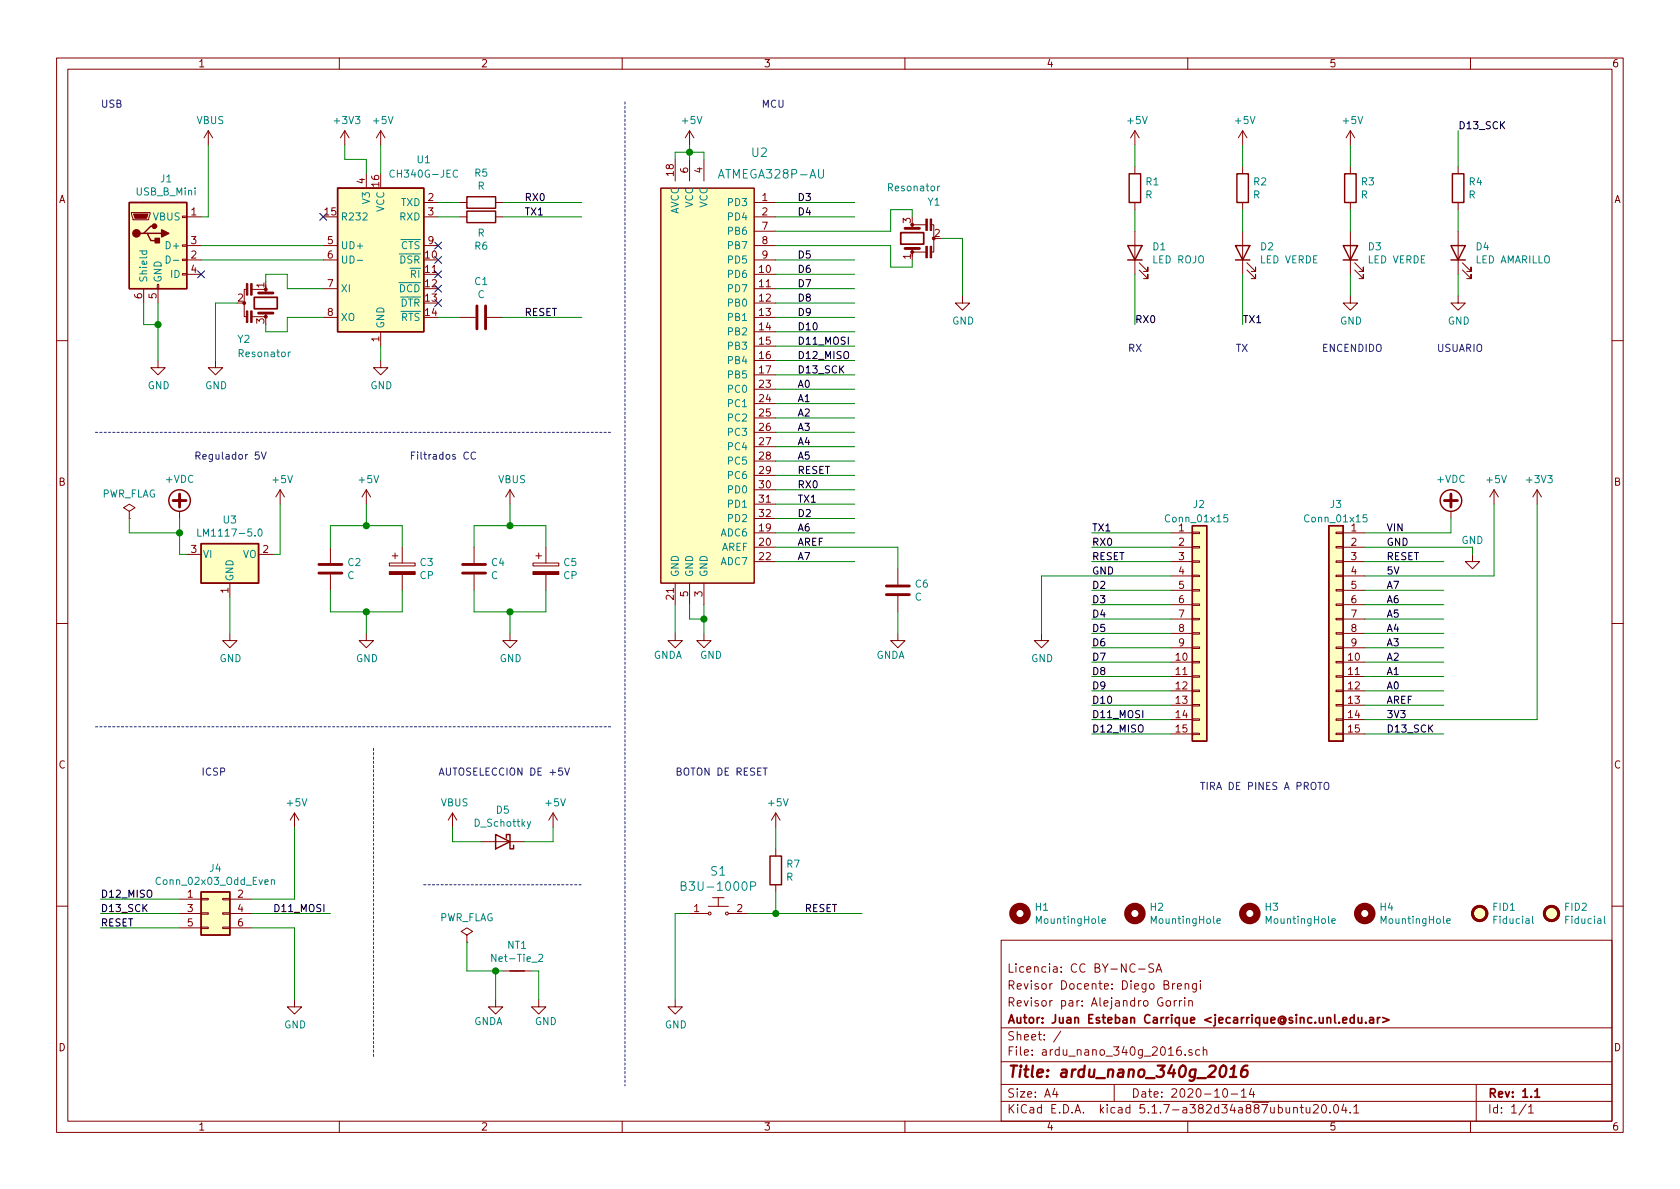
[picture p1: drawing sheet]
EESchema Schematic File Version 4
EELAYER 30 0
EELAYER END
$Descr A4 11693 8268
encoding utf-8
Sheet 1 1
Title "ardu_nano_340g_2016"
Date "2020-10-14"
Rev "1.1"
Comp "Autor: Juan Esteban Carrique <jecarrique@sinc.unl.edu.ar>"
Comment1 "Revisor par: Alejandro Gorrin"
Comment2 "Revisor Docente: Diego Brengi"
Comment3 "Licencia: CC BY-NC-SA"
Comment4 ""
$EndDescr
$Comp
L Connector:USB_B_Mini J1
U 1 1
P 1100 1700
F 0 "J1" H 1157 2167 50  0000 C CNN
F 1 "USB_B_Mini" H 1157 2076 50  0000 C CNN
F 2 "" H 1250 1650 50  0001 C CNN
F 3 "~" H 1250 1650 50  0001 C CNN
	1    1100 1700
	1    0    0    -1  
$EndComp
$Comp
L Regulator_Linear:LM1117-5.0 U3
U 1 1
P 1600 3850
F 0 "U3" H 1600 4092 50  0000 C CNN
F 1 "LM1117-5.0" H 1600 4001 50  0000 C CNN
F 2 "Package_TO_SOT_SMD:SOT-223-3_TabPin2" H 1600 3850 50  0001 C CNN
F 3 "http://www.ti.com/lit/ds/symlink/lm1117.pdf" H 1600 3850 50  0001 C CNN
	1    1600 3850
	1    0    0    -1  
$EndComp
$Comp
L power:VBUS #PWR01
U 1 1
P 1450 1000
F 0 "#PWR01" H 1450 850 50  0001 C CNN
F 1 "VBUS" H 1465 1173 50  0000 C CNN
F 2 "" H 1450 1000 50  0001 C CNN
F 3 "" H 1450 1000 50  0001 C CNN
	1    1450 1000
	1    0    0    -1  
$EndComp
$Comp
L power:GND #PWR011
U 1 1
P 1100 2500
F 0 "#PWR011" H 1100 2250 50  0001 C CNN
F 1 "GND" H 1105 2327 50  0000 C CNN
F 2 "" H 1100 2500 50  0001 C CNN
F 3 "" H 1100 2500 50  0001 C CNN
	1    1100 2500
	1    0    0    -1  
$EndComp
Wire Wire Line
	1100 2100 1100 2250
Wire Wire Line
	1000 2100 1000 2250
Wire Wire Line
	1000 2250 1100 2250
NoConn ~ 1400 1900
$Comp
L power:GND #PWR022
U 1 1
P 1600 4400
F 0 "#PWR022" H 1600 4150 50  0001 C CNN
F 1 "GND" H 1605 4227 50  0000 C CNN
F 2 "" H 1600 4400 50  0001 C CNN
F 3 "" H 1600 4400 50  0001 C CNN
	1    1600 4400
	1    0    0    -1  
$EndComp
$Comp
L power:+VDC #PWR019
U 1 1
P 1250 3600
F 0 "#PWR019" H 1250 3500 50  0001 C CNN
F 1 "+VDC" H 1250 3875 50  0000 C CNN
F 2 "" H 1250 3600 50  0001 C CNN
F 3 "" H 1250 3600 50  0001 C CNN
	1    1250 3600
	1    0    0    -1  
$EndComp
$Comp
L Device:D_Schottky D5
U 1 1
P 3500 5850
F 0 "D5" H 3500 5633 50  0000 C CNN
F 1 "D_Schottky" H 3500 5724 50  0000 C CNN
F 2 "Diode_SMD:D_SOD-323_HandSoldering" H 3500 5850 50  0001 C CNN
F 3 "~" H 3500 5850 50  0001 C CNN
	1    3500 5850
	-1   0    0    1   
$EndComp
$Comp
L power:+5V #PWR014
U 1 1
P 1950 3500
F 0 "#PWR014" H 1950 3350 50  0001 C CNN
F 1 "+5V" H 1965 3673 50  0000 C CNN
F 2 "" H 1950 3500 50  0001 C CNN
F 3 "" H 1950 3500 50  0001 C CNN
	1    1950 3500
	1    0    0    -1  
$EndComp
Wire Wire Line
	1900 3850 1950 3850
Wire Wire Line
	1250 3850 1300 3850
Wire Wire Line
	1450 1500 1400 1500
$Comp
L power:VBUS #PWR030
U 1 1
P 3150 5750
F 0 "#PWR030" H 3150 5600 50  0001 C CNN
F 1 "VBUS" H 3165 5923 50  0000 C CNN
F 2 "" H 3150 5750 50  0001 C CNN
F 3 "" H 3150 5750 50  0001 C CNN
	1    3150 5750
	1    0    0    -1  
$EndComp
Wire Wire Line
	3350 5850 3150 5850
Wire Wire Line
	3150 5850 3150 5750
Wire Wire Line
	3650 5850 3850 5850
Wire Wire Line
	3850 5850 3850 5750
Text Notes 3050 5400 0    50   ~ 0
AUTOSELECCION DE +5V
$Comp
L Device:C C4
U 1 1
P 3300 3950
F 0 "C4" H 3415 3996 50  0000 L CNN
F 1 "C" H 3415 3905 50  0000 L CNN
F 2 "Capacitor_SMD:C_0805_2012Metric_Pad1.15x1.40mm_HandSolder" H 3338 3800 50  0001 C CNN
F 3 "~" H 3300 3950 50  0001 C CNN
	1    3300 3950
	1    0    0    -1  
$EndComp
$Comp
L Device:CP C5
U 1 1
P 3800 3950
F 0 "C5" H 3918 3996 50  0000 L CNN
F 1 "CP" H 3918 3905 50  0000 L CNN
F 2 "Capacitor_Tantalum_SMD:CP_EIA-3216-18_Kemet-A_Pad1.58x1.35mm_HandSolder" H 3838 3800 50  0001 C CNN
F 3 "~" H 3800 3950 50  0001 C CNN
	1    3800 3950
	1    0    0    -1  
$EndComp
Wire Wire Line
	3800 3800 3800 3650
Wire Wire Line
	3300 3650 3300 3800
Wire Wire Line
	3800 4100 3800 4250
Wire Wire Line
	3300 4250 3300 4100
$Comp
L power:GND #PWR024
U 1 1
P 3550 4400
F 0 "#PWR024" H 3550 4150 50  0001 C CNN
F 1 "GND" H 3555 4227 50  0000 C CNN
F 2 "" H 3550 4400 50  0001 C CNN
F 3 "" H 3550 4400 50  0001 C CNN
	1    3550 4400
	1    0    0    -1  
$EndComp
Wire Wire Line
	3300 4250 3550 4250
Wire Wire Line
	3550 4400 3550 4250
Connection ~ 3550 4250
Wire Wire Line
	3550 4250 3800 4250
$Comp
L power:VBUS #PWR016
U 1 1
P 3550 3500
F 0 "#PWR016" H 3550 3350 50  0001 C CNN
F 1 "VBUS" H 3565 3673 50  0000 C CNN
F 2 "" H 3550 3500 50  0001 C CNN
F 3 "" H 3550 3500 50  0001 C CNN
	1    3550 3500
	1    0    0    -1  
$EndComp
Wire Wire Line
	3300 3650 3550 3650
Wire Wire Line
	3550 3500 3550 3650
Connection ~ 3550 3650
Wire Wire Line
	3550 3650 3800 3650
$Comp
L Device:C C2
U 1 1
P 2300 3950
F 0 "C2" H 2415 3996 50  0000 L CNN
F 1 "C" H 2415 3905 50  0000 L CNN
F 2 "Capacitor_SMD:C_0805_2012Metric_Pad1.15x1.40mm_HandSolder" H 2338 3800 50  0001 C CNN
F 3 "~" H 2300 3950 50  0001 C CNN
	1    2300 3950
	1    0    0    -1  
$EndComp
$Comp
L Device:CP C3
U 1 1
P 2800 3950
F 0 "C3" H 2918 3996 50  0000 L CNN
F 1 "CP" H 2918 3905 50  0000 L CNN
F 2 "Capacitor_Tantalum_SMD:CP_EIA-3216-18_Kemet-A_Pad1.58x1.35mm_HandSolder" H 2838 3800 50  0001 C CNN
F 3 "~" H 2800 3950 50  0001 C CNN
	1    2800 3950
	1    0    0    -1  
$EndComp
Wire Wire Line
	2800 3800 2800 3650
Wire Wire Line
	2300 3650 2300 3800
Wire Wire Line
	2800 4100 2800 4250
Wire Wire Line
	2300 4250 2300 4100
$Comp
L power:GND #PWR023
U 1 1
P 2550 4400
F 0 "#PWR023" H 2550 4150 50  0001 C CNN
F 1 "GND" H 2555 4227 50  0000 C CNN
F 2 "" H 2550 4400 50  0001 C CNN
F 3 "" H 2550 4400 50  0001 C CNN
	1    2550 4400
	1    0    0    -1  
$EndComp
Wire Wire Line
	2300 4250 2550 4250
Wire Wire Line
	2550 4400 2550 4250
Connection ~ 2550 4250
Wire Wire Line
	2550 4250 2800 4250
Wire Wire Line
	1600 4150 1600 4400
Wire Wire Line
	1950 3500 1950 3850
Wire Wire Line
	1250 3600 1250 3700
$Comp
L Device:Resonator Y2
U 1 1
P 1850 2100
F 0 "Y2" V 2100 1900 50  0000 L CNN
F 1 "Resonator" V 2200 1900 50  0000 L CNN
F 2 "" H 1825 2100 50  0001 C CNN
F 3 "~" H 1825 2100 50  0001 C CNN
	1    1850 2100
	0    1    1    0   
$EndComp
Wire Wire Line
	1850 1950 1850 1900
Wire Wire Line
	1850 2250 1850 2300
NoConn ~ 2250 1500
Wire Wire Line
	2550 1200 2550 1100
Wire Wire Line
	2550 1100 2400 1100
Wire Wire Line
	1450 1000 1450 1500
$Comp
L power:+5V #PWR031
U 1 1
P 3850 5750
F 0 "#PWR031" H 3850 5600 50  0001 C CNN
F 1 "+5V" H 3865 5923 50  0000 C CNN
F 2 "" H 3850 5750 50  0001 C CNN
F 3 "" H 3850 5750 50  0001 C CNN
	1    3850 5750
	1    0    0    -1  
$EndComp
$Comp
L dk_Embedded-Microcontrollers:ATMEGA328P-AU U2
U 1 1
P 4900 2700
F 0 "U2" H 4450 4350 60  0000 L CNN
F 1 "ATMEGA328P-AU" H 4050 4200 60  0000 L CNN
F 2 "digikey-footprints:TQFP-32_7x7mm" H 5100 2900 60  0001 L CNN
F 3 "http://www.microchip.com/mymicrochip/filehandler.aspx?ddocname=en608326" H 5100 3000 60  0001 L CNN
F 4 "ATMEGA328P-AU-ND" H 5100 3100 60  0001 L CNN "Digi-Key_PN"
F 5 "ATMEGA328P-AU" H 5100 3200 60  0001 L CNN "MPN"
F 6 "Integrated Circuits (ICs)" H 5100 3300 60  0001 L CNN "Category"
F 7 "Embedded - Microcontrollers" H 5100 3400 60  0001 L CNN "Family"
F 8 "http://www.microchip.com/mymicrochip/filehandler.aspx?ddocname=en608326" H 5100 3500 60  0001 L CNN "DK_Datasheet_Link"
F 9 "/product-detail/en/microchip-technology/ATMEGA328P-AU/ATMEGA328P-AU-ND/1832260" H 5100 3600 60  0001 L CNN "DK_Detail_Page"
F 10 "IC MCU 8BIT 32KB FLASH 32TQFP" H 5100 3700 60  0001 L CNN "Description"
F 11 "Microchip Technology" H 5100 3800 60  0001 L CNN "Manufacturer"
F 12 "Active" H 5100 3900 60  0001 L CNN "Status"
	1    4900 2700
	-1   0    0    -1  
$EndComp
$Comp
L power:GND #PWR013
U 1 1
P 2650 2500
F 0 "#PWR013" H 2650 2250 50  0001 C CNN
F 1 "GND" H 2655 2327 50  0000 C CNN
F 2 "" H 2650 2500 50  0001 C CNN
F 3 "" H 2650 2500 50  0001 C CNN
	1    2650 2500
	1    0    0    -1  
$EndComp
Wire Wire Line
	4900 4200 4900 4300
Wire Wire Line
	4700 4400 4700 4200
Wire Wire Line
	4800 4200 4800 4300
Wire Wire Line
	4800 4300 4900 4300
Connection ~ 4900 4300
Wire Wire Line
	4900 4300 4900 4400
$Comp
L Device:Net-Tie_2 NT1
U 1 1
P 3600 6750
F 0 "NT1" H 3600 6931 50  0000 C CNN
F 1 "Net-Tie_2" H 3600 6840 50  0000 C CNN
F 2 "NetTie:NetTie-2_SMD_Pad2.0mm" H 3600 6750 50  0001 C CNN
F 3 "~" H 3600 6750 50  0001 C CNN
	1    3600 6750
	1    0    0    -1  
$EndComp
$Comp
L power:GNDA #PWR034
U 1 1
P 3450 6950
F 0 "#PWR034" H 3450 6700 50  0001 C CNN
F 1 "GNDA" H 3400 6800 50  0000 C CNN
F 2 "" H 3450 6950 50  0001 C CNN
F 3 "" H 3450 6950 50  0001 C CNN
	1    3450 6950
	1    0    0    -1  
$EndComp
$Comp
L power:GND #PWR035
U 1 1
P 3750 6950
F 0 "#PWR035" H 3750 6700 50  0001 C CNN
F 1 "GND" H 3800 6800 50  0000 C CNN
F 2 "" H 3750 6950 50  0001 C CNN
F 3 "" H 3750 6950 50  0001 C CNN
	1    3750 6950
	1    0    0    -1  
$EndComp
Wire Wire Line
	3450 6950 3450 6750
Wire Wire Line
	3500 6750 3450 6750
Wire Wire Line
	3700 6750 3750 6750
Wire Wire Line
	3750 6750 3750 6950
$Comp
L Device:C C6
U 1 1
P 6250 4100
F 0 "C6" H 6365 4146 50  0000 L CNN
F 1 "C" H 6365 4055 50  0000 L CNN
F 2 "Capacitor_SMD:C_0805_2012Metric_Pad1.15x1.40mm_HandSolder" H 6288 3950 50  0001 C CNN
F 3 "~" H 6250 4100 50  0001 C CNN
	1    6250 4100
	1    0    0    -1  
$EndComp
Wire Wire Line
	6250 3800 6250 3950
Wire Wire Line
	6250 4400 6250 4250
$Comp
L power:GNDA #PWR027
U 1 1
P 6250 4400
F 0 "#PWR027" H 6250 4150 50  0001 C CNN
F 1 "GNDA" H 6200 4250 50  0000 C CNN
F 2 "" H 6250 4400 50  0001 C CNN
F 3 "" H 6250 4400 50  0001 C CNN
	1    6250 4400
	1    0    0    -1  
$EndComp
Wire Wire Line
	5400 3800 6250 3800
$Comp
L power:+5V #PWR04
U 1 1
P 4800 1000
F 0 "#PWR04" H 4800 850 50  0001 C CNN
F 1 "+5V" H 4815 1173 50  0000 C CNN
F 2 "" H 4800 1000 50  0001 C CNN
F 3 "" H 4800 1000 50  0001 C CNN
	1    4800 1000
	1    0    0    -1  
$EndComp
Wire Wire Line
	6350 1800 6350 1850
Wire Wire Line
	6350 1500 6350 1450
$Comp
L Device:Resonator Y1
U 1 1
P 6350 1650
F 0 "Y1" V 6600 1450 50  0000 L CNN
F 1 "Resonator" V 6700 1450 50  0000 L CNN
F 2 "" H 6325 1650 50  0001 C CNN
F 3 "~" H 6325 1650 50  0001 C CNN
	1    6350 1650
	0    -1   -1   0   
$EndComp
$Comp
L power:GND #PWR012
U 1 1
P 1500 2500
F 0 "#PWR012" H 1500 2250 50  0001 C CNN
F 1 "GND" H 1505 2327 50  0000 C CNN
F 2 "" H 1500 2500 50  0001 C CNN
F 3 "" H 1500 2500 50  0001 C CNN
	1    1500 2500
	1    0    0    -1  
$EndComp
Wire Wire Line
	1650 2100 1500 2100
$Comp
L power:GND #PWR08
U 1 1
P 6700 2050
F 0 "#PWR08" H 6700 1800 50  0001 C CNN
F 1 "GND" H 6705 1877 50  0000 C CNN
F 2 "" H 6700 2050 50  0001 C CNN
F 3 "" H 6700 2050 50  0001 C CNN
	1    6700 2050
	1    0    0    -1  
$EndComp
Wire Wire Line
	6550 1650 6700 1650
$Comp
L Device:C C1
U 1 1
P 3350 2200
F 0 "C1" V 3098 2200 50  0000 C CNN
F 1 "C" V 3189 2200 50  0000 C CNN
F 2 "Capacitor_SMD:C_0805_2012Metric_Pad1.15x1.40mm_HandSolder" H 3388 2050 50  0001 C CNN
F 3 "~" H 3350 2200 50  0001 C CNN
	1    3350 2200
	0    1    1    0   
$EndComp
Text Label 5550 3300 0    50   ~ 0
RESET
NoConn ~ 3050 1700
NoConn ~ 3050 1800
NoConn ~ 3050 1900
NoConn ~ 3050 2000
NoConn ~ 3050 2100
Text Label 5550 3500 0    50   ~ 0
TX1
Text Label 5550 3400 0    50   ~ 0
RX0
$Comp
L Device:R R5
U 1 1
P 3350 1400
F 0 "R5" V 3143 1400 50  0000 C CNN
F 1 "R" V 3234 1400 50  0000 C CNN
F 2 "Resistor_SMD:R_0805_2012Metric_Pad1.15x1.40mm_HandSolder" V 3280 1400 50  0001 C CNN
F 3 "~" H 3350 1400 50  0001 C CNN
	1    3350 1400
	0    1    1    0   
$EndComp
$Comp
L Device:R R6
U 1 1
P 3350 1500
F 0 "R6" V 3143 1500 50  0000 C CNN
F 1 "R" V 3234 1500 50  0000 C CNN
F 2 "Resistor_SMD:R_0805_2012Metric_Pad1.15x1.40mm_HandSolder" V 3280 1500 50  0001 C CNN
F 3 "~" H 3350 1500 50  0001 C CNN
	1    3350 1500
	0    -1   -1   0   
$EndComp
Wire Wire Line
	3200 1400 3050 1400
Wire Wire Line
	3050 1500 3200 1500
Wire Wire Line
	3200 2200 3050 2200
Wire Wire Line
	4900 1100 4900 1050
Wire Wire Line
	4900 1050 4800 1050
Wire Wire Line
	4700 1050 4700 1100
Wire Wire Line
	4800 1100 4800 1050
Connection ~ 4800 1050
Wire Wire Line
	4800 1050 4700 1050
Wire Wire Line
	4800 1050 4800 1000
$Comp
L Mechanical:MountingHole H1
U 1 1
P 7100 6350
F 0 "H1" H 7200 6396 50  0000 L CNN
F 1 "MountingHole" H 7200 6305 50  0000 L CNN
F 2 "MountingHole:MountingHole_3.2mm_M3_ISO14580" H 7100 6350 50  0001 C CNN
F 3 "~" H 7100 6350 50  0001 C CNN
	1    7100 6350
	1    0    0    -1  
$EndComp
$Comp
L Mechanical:MountingHole H2
U 1 1
P 7900 6350
F 0 "H2" H 8000 6396 50  0000 L CNN
F 1 "MountingHole" H 8000 6305 50  0000 L CNN
F 2 "MountingHole:MountingHole_3.2mm_M3_ISO14580" H 7900 6350 50  0001 C CNN
F 3 "~" H 7900 6350 50  0001 C CNN
	1    7900 6350
	1    0    0    -1  
$EndComp
$Comp
L Mechanical:MountingHole H3
U 1 1
P 8700 6350
F 0 "H3" H 8800 6396 50  0000 L CNN
F 1 "MountingHole" H 8800 6305 50  0000 L CNN
F 2 "MountingHole:MountingHole_3.2mm_M3_ISO14580" H 8700 6350 50  0001 C CNN
F 3 "~" H 8700 6350 50  0001 C CNN
	1    8700 6350
	1    0    0    -1  
$EndComp
$Comp
L Mechanical:MountingHole H4
U 1 1
P 9500 6350
F 0 "H4" H 9600 6396 50  0000 L CNN
F 1 "MountingHole" H 9600 6305 50  0000 L CNN
F 2 "MountingHole:MountingHole_3.2mm_M3_ISO14580" H 9500 6350 50  0001 C CNN
F 3 "~" H 9500 6350 50  0001 C CNN
	1    9500 6350
	1    0    0    -1  
$EndComp
$Comp
L Mechanical:Fiducial FID1
U 1 1
P 10300 6350
F 0 "FID1" H 10385 6396 50  0000 L CNN
F 1 "Fiducial" H 10385 6305 50  0000 L CNN
F 2 "Fiducial:Fiducial_1mm_Mask2mm" H 10300 6350 50  0001 C CNN
F 3 "~" H 10300 6350 50  0001 C CNN
	1    10300 6350
	1    0    0    -1  
$EndComp
$Comp
L Mechanical:Fiducial FID2
U 1 1
P 10800 6350
F 0 "FID2" H 10885 6396 50  0000 L CNN
F 1 "Fiducial" H 10885 6305 50  0000 L CNN
F 2 "Fiducial:Fiducial_1mm_Mask2mm" H 10800 6350 50  0001 C CNN
F 3 "~" H 10800 6350 50  0001 C CNN
	1    10800 6350
	1    0    0    -1  
$EndComp
Wire Wire Line
	2300 3650 2550 3650
$Comp
L power:+5V #PWR015
U 1 1
P 2550 3500
F 0 "#PWR015" H 2550 3350 50  0001 C CNN
F 1 "+5V" H 2565 3673 50  0000 C CNN
F 2 "" H 2550 3500 50  0001 C CNN
F 3 "" H 2550 3500 50  0001 C CNN
	1    2550 3500
	1    0    0    -1  
$EndComp
Wire Wire Line
	2550 3500 2550 3650
Connection ~ 2550 3650
Wire Wire Line
	2550 3650 2800 3650
$Comp
L Connector_Generic:Conn_01x15 J2
U 1 1
P 8350 4400
F 0 "J2" H 8300 5300 50  0000 L CNN
F 1 "Conn_01x15" H 8100 5200 50  0000 L CNN
F 2 "Connector_PinHeader_2.54mm:PinHeader_1x15_P2.54mm_Vertical" H 8350 4400 50  0001 C CNN
F 3 "~" H 8350 4400 50  0001 C CNN
	1    8350 4400
	1    0    0    -1  
$EndComp
$Comp
L Connector_Generic:Conn_01x15 J3
U 1 1
P 9300 4400
F 0 "J3" H 9300 5300 50  0000 C CNN
F 1 "Conn_01x15" H 9300 5200 50  0000 C CNN
F 2 "Connector_PinHeader_2.54mm:PinHeader_1x15_P2.54mm_Vertical" H 9300 4400 50  0001 C CNN
F 3 "~" H 9300 4400 50  0001 C CNN
	1    9300 4400
	-1   0    0    -1  
$EndComp
Text Label 7600 3700 0    50   ~ 0
TX1
Text Label 7600 3900 0    50   ~ 0
RESET
Text Label 7600 4100 0    50   ~ 0
D2
Text Label 7600 4200 0    50   ~ 0
D3
Text Label 7600 4300 0    50   ~ 0
D4
Text Label 7600 4400 0    50   ~ 0
D5
Text Label 7600 4500 0    50   ~ 0
D6
Text Label 7600 4600 0    50   ~ 0
D7
Text Label 7600 4700 0    50   ~ 0
D8
Text Label 7600 4800 0    50   ~ 0
D9
Text Label 7600 4900 0    50   ~ 0
D10
Text Label 7600 5000 0    50   ~ 0
D11_MOSI
Wire Wire Line
	2650 2500 2650 2400
Wire Wire Line
	1500 2100 1500 2500
Wire Wire Line
	1100 2500 1100 2250
Connection ~ 1100 2250
Wire Wire Line
	6700 2050 6700 1650
$Comp
L Device:LED D1
U 1 1
P 7900 1750
F 0 "D1" V 7939 1632 50  0000 R CNN
F 1 "LED ROJO" V 7848 1632 50  0000 R CNN
F 2 "LED_SMD:LED_0805_2012Metric_Pad1.15x1.40mm_HandSolder" H 7900 1750 50  0001 C CNN
F 3 "~" H 7900 1750 50  0001 C CNN
	1    7900 1750
	0    -1   -1   0   
$EndComp
$Comp
L Device:R R1
U 1 1
P 7900 1300
F 0 "R1" H 7970 1346 50  0000 L CNN
F 1 "R" H 7970 1255 50  0000 L CNN
F 2 "" V 7830 1300 50  0001 C CNN
F 3 "~" H 7900 1300 50  0001 C CNN
	1    7900 1300
	1    0    0    -1  
$EndComp
Wire Wire Line
	7900 1000 7900 1150
Wire Wire Line
	7900 1450 7900 1600
$Comp
L power:+5V #PWR06
U 1 1
P 8650 1000
F 0 "#PWR06" H 8650 850 50  0001 C CNN
F 1 "+5V" H 8665 1173 50  0000 C CNN
F 2 "" H 8650 1000 50  0001 C CNN
F 3 "" H 8650 1000 50  0001 C CNN
	1    8650 1000
	1    0    0    -1  
$EndComp
Wire Wire Line
	8650 1450 8650 1600
Wire Wire Line
	8650 1000 8650 1150
$Comp
L Device:R R2
U 1 1
P 8650 1300
F 0 "R2" H 8720 1346 50  0000 L CNN
F 1 "R" H 8720 1255 50  0000 L CNN
F 2 "" V 8580 1300 50  0001 C CNN
F 3 "~" H 8650 1300 50  0001 C CNN
	1    8650 1300
	1    0    0    -1  
$EndComp
$Comp
L Device:LED D2
U 1 1
P 8650 1750
F 0 "D2" V 8689 1632 50  0000 R CNN
F 1 "LED VERDE" V 8598 1632 50  0000 R CNN
F 2 "LED_SMD:LED_0805_2012Metric_Pad1.15x1.40mm_HandSolder" H 8650 1750 50  0001 C CNN
F 3 "~" H 8650 1750 50  0001 C CNN
	1    8650 1750
	0    -1   -1   0   
$EndComp
Wire Wire Line
	9400 1900 9400 2050
Wire Wire Line
	9400 1450 9400 1600
Wire Wire Line
	9400 1000 9400 1150
$Comp
L power:+5V #PWR07
U 1 1
P 9400 1000
F 0 "#PWR07" H 9400 850 50  0001 C CNN
F 1 "+5V" H 9415 1173 50  0000 C CNN
F 2 "" H 9400 1000 50  0001 C CNN
F 3 "" H 9400 1000 50  0001 C CNN
	1    9400 1000
	1    0    0    -1  
$EndComp
$Comp
L Device:R R3
U 1 1
P 9400 1300
F 0 "R3" H 9470 1346 50  0000 L CNN
F 1 "R" H 9470 1255 50  0000 L CNN
F 2 "" V 9330 1300 50  0001 C CNN
F 3 "~" H 9400 1300 50  0001 C CNN
	1    9400 1300
	1    0    0    -1  
$EndComp
$Comp
L power:GND #PWR09
U 1 1
P 9400 2050
F 0 "#PWR09" H 9400 1800 50  0001 C CNN
F 1 "GND" H 9405 1877 50  0000 C CNN
F 2 "" H 9400 2050 50  0001 C CNN
F 3 "" H 9400 2050 50  0001 C CNN
	1    9400 2050
	1    0    0    -1  
$EndComp
$Comp
L Device:LED D3
U 1 1
P 9400 1750
F 0 "D3" V 9439 1632 50  0000 R CNN
F 1 "LED VERDE" V 9348 1632 50  0000 R CNN
F 2 "LED_SMD:LED_0805_2012Metric_Pad1.15x1.40mm_HandSolder" H 9400 1750 50  0001 C CNN
F 3 "~" H 9400 1750 50  0001 C CNN
	1    9400 1750
	0    -1   -1   0   
$EndComp
Wire Wire Line
	10150 1450 10150 1600
$Comp
L Device:R R4
U 1 1
P 10150 1300
F 0 "R4" H 10220 1346 50  0000 L CNN
F 1 "R" H 10220 1255 50  0000 L CNN
F 2 "" V 10080 1300 50  0001 C CNN
F 3 "~" H 10150 1300 50  0001 C CNN
	1    10150 1300
	1    0    0    -1  
$EndComp
$Comp
L Device:LED D4
U 1 1
P 10150 1750
F 0 "D4" V 10189 1632 50  0000 R CNN
F 1 "LED AMARILLO" V 10098 1632 50  0000 R CNN
F 2 "LED_SMD:LED_0805_2012Metric_Pad1.15x1.40mm_HandSolder" H 10150 1750 50  0001 C CNN
F 3 "~" H 10150 1750 50  0001 C CNN
	1    10150 1750
	0    -1   -1   0   
$EndComp
Text Label 7900 2250 0    50   ~ 0
RX0
Wire Wire Line
	7900 1900 7900 2250
Text Label 8650 2250 0    50   ~ 0
TX1
Wire Wire Line
	8650 1900 8650 2250
$Comp
L Connector_Generic:Conn_02x03_Odd_Even J4
U 1 1
P 1450 6350
F 0 "J4" H 1500 6667 50  0000 C CNN
F 1 "Conn_02x03_Odd_Even" H 1500 6576 50  0000 C CNN
F 2 "Connector_PinHeader_2.54mm:PinHeader_2x03_P2.54mm_Vertical" H 1450 6350 50  0001 C CNN
F 3 "~" H 1450 6350 50  0001 C CNN
	1    1450 6350
	1    0    0    -1  
$EndComp
$Comp
L power:+5V #PWR029
U 1 1
P 2050 5750
F 0 "#PWR029" H 2050 5600 50  0001 C CNN
F 1 "+5V" H 2065 5923 50  0000 C CNN
F 2 "" H 2050 5750 50  0001 C CNN
F 3 "" H 2050 5750 50  0001 C CNN
	1    2050 5750
	1    0    0    -1  
$EndComp
$Comp
L power:GND #PWR033
U 1 1
P 2050 6950
F 0 "#PWR033" H 2050 6700 50  0001 C CNN
F 1 "GND" H 2055 6777 50  0000 C CNN
F 2 "" H 2050 6950 50  0001 C CNN
F 3 "" H 2050 6950 50  0001 C CNN
	1    2050 6950
	1    0    0    -1  
$EndComp
Text Label 1900 6350 0    50   ~ 0
D11_MOSI
Wire Wire Line
	1750 6350 2300 6350
Text Label 5550 2500 0    50   ~ 0
D12_MISO
Wire Wire Line
	5400 2500 5950 2500
Wire Wire Line
	5400 3300 5950 3300
Wire Wire Line
	5400 3400 5950 3400
Wire Wire Line
	5400 3500 5950 3500
Text Label 3650 2200 0    50   ~ 0
RESET
Text Label 3650 1400 0    50   ~ 0
RX0
Text Label 3650 1500 0    50   ~ 0
TX1
Wire Wire Line
	3500 2200 4050 2200
Wire Wire Line
	3500 1500 4050 1500
Wire Wire Line
	3500 1400 4050 1400
Wire Wire Line
	1400 1700 2250 1700
Wire Wire Line
	1400 1800 2250 1800
Text Label 7600 5100 0    50   ~ 0
D12_MISO
Wire Wire Line
	7600 3700 8150 3700
Wire Wire Line
	7600 3800 8150 3800
Wire Wire Line
	7600 3900 8150 3900
Wire Wire Line
	7600 4100 8150 4100
Wire Wire Line
	7600 4200 8150 4200
Wire Wire Line
	7600 4300 8150 4300
Wire Wire Line
	7600 4400 8150 4400
Wire Wire Line
	7600 4500 8150 4500
Wire Wire Line
	7600 4600 8150 4600
Wire Wire Line
	7600 4700 8150 4700
Wire Wire Line
	7600 4800 8150 4800
Wire Wire Line
	7600 4900 8150 4900
Wire Wire Line
	7600 5000 8150 5000
Wire Wire Line
	7600 5100 8150 5100
$Comp
L power:GND #PWR026
U 1 1
P 4900 4400
F 0 "#PWR026" H 4900 4150 50  0001 C CNN
F 1 "GND" H 4950 4250 50  0000 C CNN
F 2 "" H 4900 4400 50  0001 C CNN
F 3 "" H 4900 4400 50  0001 C CNN
	1    4900 4400
	1    0    0    -1  
$EndComp
$Comp
L power:GNDA #PWR025
U 1 1
P 4700 4400
F 0 "#PWR025" H 4700 4150 50  0001 C CNN
F 1 "GNDA" H 4650 4250 50  0000 C CNN
F 2 "" H 4700 4400 50  0001 C CNN
F 3 "" H 4700 4400 50  0001 C CNN
	1    4700 4400
	1    0    0    -1  
$EndComp
$Comp
L power:GND #PWR028
U 1 1
P 7250 4400
F 0 "#PWR028" H 7250 4150 50  0001 C CNN
F 1 "GND" H 7255 4227 50  0000 C CNN
F 2 "" H 7250 4400 50  0001 C CNN
F 3 "" H 7250 4400 50  0001 C CNN
	1    7250 4400
	1    0    0    -1  
$EndComp
Wire Wire Line
	7250 4000 8150 4000
Text Label 7600 3800 0    50   ~ 0
RX0
Text Label 5550 2600 0    50   ~ 0
D13_SCK
Wire Wire Line
	5400 2600 5950 2600
Text Label 5550 1900 0    50   ~ 0
D6
Wire Wire Line
	5400 1900 5950 1900
Wire Wire Line
	6200 1700 6200 1850
Wire Wire Line
	6200 1850 6350 1850
Wire Wire Line
	5400 1700 6200 1700
Wire Wire Line
	6200 1600 6200 1450
Wire Wire Line
	6200 1450 6350 1450
Wire Wire Line
	5400 1600 6200 1600
Wire Wire Line
	2000 2200 2000 2300
Wire Wire Line
	2000 2300 1850 2300
Wire Wire Line
	2000 2200 2250 2200
Wire Wire Line
	2000 2000 2000 1900
Wire Wire Line
	2000 1900 1850 1900
Wire Wire Line
	2000 2000 2250 2000
Text Label 5550 2000 0    50   ~ 0
D7
Wire Wire Line
	5400 2000 5950 2000
Text Label 5550 2100 0    50   ~ 0
D8
Wire Wire Line
	5400 2100 5950 2100
Text Label 5550 2200 0    50   ~ 0
D9
Wire Wire Line
	5400 2200 5950 2200
Text Label 5550 2300 0    50   ~ 0
D10
Wire Wire Line
	5400 2300 5950 2300
Text Label 5550 2400 0    50   ~ 0
D11_MOSI
Wire Wire Line
	5400 2400 5950 2400
Text Label 9650 3700 0    50   ~ 0
VIN
Text Label 9650 3800 0    50   ~ 0
GND
Text Label 9650 3900 0    50   ~ 0
RESET
Wire Wire Line
	9500 3900 10050 3900
Text Label 9650 4000 0    50   ~ 0
5V
Text Label 9650 4100 0    50   ~ 0
A7
Wire Wire Line
	9500 4100 10050 4100
Text Label 9650 4200 0    50   ~ 0
A6
Wire Wire Line
	9500 4200 10050 4200
Text Label 9650 4300 0    50   ~ 0
A5
Wire Wire Line
	9500 4300 10050 4300
Text Label 9650 4400 0    50   ~ 0
A4
Wire Wire Line
	9500 4400 10050 4400
Text Label 9650 4500 0    50   ~ 0
A3
Wire Wire Line
	9500 4500 10050 4500
Text Label 9650 4600 0    50   ~ 0
A2
Wire Wire Line
	9500 4600 10050 4600
Text Label 9650 4700 0    50   ~ 0
A1
Wire Wire Line
	9500 4700 10050 4700
Text Label 9650 4800 0    50   ~ 0
A0
Wire Wire Line
	9500 4800 10050 4800
Text Label 9650 4900 0    50   ~ 0
AREF
Wire Wire Line
	9500 4900 10050 4900
Text Label 9650 5100 0    50   ~ 0
D13_SCK
Wire Wire Line
	9500 5100 10050 5100
Text Label 5550 2700 0    50   ~ 0
A0
Wire Wire Line
	5400 2700 5950 2700
Text Label 5550 2800 0    50   ~ 0
A1
Wire Wire Line
	5400 2800 5950 2800
Text Label 5550 2900 0    50   ~ 0
A2
Wire Wire Line
	5400 2900 5950 2900
Text Label 5550 3000 0    50   ~ 0
A3
Wire Wire Line
	5400 3000 5950 3000
Text Label 5550 3100 0    50   ~ 0
A4
Wire Wire Line
	5400 3100 5950 3100
Text Label 5550 3200 0    50   ~ 0
A5
Wire Wire Line
	5400 3200 5950 3200
Text Label 5550 1400 0    50   ~ 0
D3
Wire Wire Line
	5400 1400 5950 1400
Text Label 5550 1500 0    50   ~ 0
D4
Wire Wire Line
	5400 1500 5950 1500
Text Label 5550 1800 0    50   ~ 0
D5
Wire Wire Line
	5400 1800 5950 1800
Text Label 5550 3600 0    50   ~ 0
D2
Wire Wire Line
	5400 3600 5950 3600
Text Label 5550 3700 0    50   ~ 0
A6
Wire Wire Line
	5400 3700 5950 3700
Text Label 5550 3900 0    50   ~ 0
A7
Wire Wire Line
	5400 3900 5950 3900
Text Label 700  6250 0    50   ~ 0
D12_MISO
Text Label 700  6350 0    50   ~ 0
D13_SCK
Text Label 700  6450 0    50   ~ 0
RESET
Wire Wire Line
	700  6250 1250 6250
Wire Wire Line
	700  6350 1250 6350
Wire Wire Line
	700  6450 1250 6450
Text Label 10150 900  0    50   ~ 0
D13_SCK
Wire Wire Line
	10150 900  10150 1150
Wire Wire Line
	10150 1900 10150 2050
$Comp
L power:GND #PWR010
U 1 1
P 10150 2050
F 0 "#PWR010" H 10150 1800 50  0001 C CNN
F 1 "GND" H 10155 1877 50  0000 C CNN
F 2 "" H 10150 2050 50  0001 C CNN
F 3 "" H 10150 2050 50  0001 C CNN
	1    10150 2050
	1    0    0    -1  
$EndComp
Wire Wire Line
	5400 6350 6000 6350
Connection ~ 5400 6350
Wire Wire Line
	5400 6200 5400 6350
Wire Wire Line
	5200 6350 5400 6350
Wire Wire Line
	4800 6350 4700 6350
$Comp
L power:GND #PWR036
U 1 1
P 4700 6950
F 0 "#PWR036" H 4700 6700 50  0001 C CNN
F 1 "GND" H 4705 6777 50  0000 C CNN
F 2 "" H 4700 6950 50  0001 C CNN
F 3 "" H 4700 6950 50  0001 C CNN
	1    4700 6950
	1    0    0    -1  
$EndComp
Text Label 5600 6350 0    50   ~ 0
RESET
$Comp
L power:+5V #PWR032
U 1 1
P 5400 5750
F 0 "#PWR032" H 5400 5600 50  0001 C CNN
F 1 "+5V" H 5415 5923 50  0000 C CNN
F 2 "" H 5400 5750 50  0001 C CNN
F 3 "" H 5400 5750 50  0001 C CNN
	1    5400 5750
	1    0    0    -1  
$EndComp
Wire Wire Line
	5400 5750 5400 5900
$Comp
L Device:R R7
U 1 1
P 5400 6050
F 0 "R7" H 5470 6096 50  0000 L CNN
F 1 "R" H 5470 6005 50  0000 L CNN
F 2 "" V 5330 6050 50  0001 C CNN
F 3 "~" H 5400 6050 50  0001 C CNN
	1    5400 6050
	1    0    0    -1  
$EndComp
$Comp
L dk_Tactile-Switches:B3U-1000P S1
U 1 1
P 5000 6350
F 0 "S1" H 5000 6647 60  0000 C CNN
F 1 "B3U-1000P" H 5000 6541 60  0000 C CNN
F 2 "digikey-footprints:Switch_Tactile_SMD_B3U-1000P" H 5200 6550 60  0001 L CNN
F 3 "https://omronfs.omron.com/en_US/ecb/products/pdf/en-b3u.pdf" H 5200 6650 60  0001 L CNN
F 4 "SW1020CT-ND" H 5200 6750 60  0001 L CNN "Digi-Key_PN"
F 5 "B3U-1000P" H 5200 6850 60  0001 L CNN "MPN"
F 6 "Switches" H 5200 6950 60  0001 L CNN "Category"
F 7 "Tactile Switches" H 5200 7050 60  0001 L CNN "Family"
F 8 "https://omronfs.omron.com/en_US/ecb/products/pdf/en-b3u.pdf" H 5200 7150 60  0001 L CNN "DK_Datasheet_Link"
F 9 "/product-detail/en/omron-electronics-inc-emc-div/B3U-1000P/SW1020CT-ND/1534357" H 5200 7250 60  0001 L CNN "DK_Detail_Page"
F 10 "SWITCH TACTILE SPST-NO 0.05A 12V" H 5200 7350 60  0001 L CNN "Description"
F 11 "Omron Electronics Inc-EMC Div" H 5200 7450 60  0001 L CNN "Manufacturer"
F 12 "Active" H 5200 7550 60  0001 L CNN "Status"
	1    5000 6350
	1    0    0    -1  
$EndComp
Wire Wire Line
	2050 6250 2050 5750
Wire Wire Line
	1750 6250 2050 6250
Wire Wire Line
	2050 6450 2050 6950
Wire Wire Line
	1750 6450 2050 6450
Wire Wire Line
	4700 6350 4700 6950
Wire Wire Line
	2400 1000 2400 1100
Wire Wire Line
	2650 1000 2650 1200
$Comp
L power:+3V3 #PWR02
U 1 1
P 2400 1000
F 0 "#PWR02" H 2400 850 50  0001 C CNN
F 1 "+3V3" H 2415 1173 50  0000 C CNN
F 2 "" H 2400 1000 50  0001 C CNN
F 3 "" H 2400 1000 50  0001 C CNN
	1    2400 1000
	1    0    0    -1  
$EndComp
$Comp
L power:+5V #PWR03
U 1 1
P 2650 1000
F 0 "#PWR03" H 2650 850 50  0001 C CNN
F 1 "+5V" H 2665 1173 50  0000 C CNN
F 2 "" H 2650 1000 50  0001 C CNN
F 3 "" H 2650 1000 50  0001 C CNN
	1    2650 1000
	1    0    0    -1  
$EndComp
$Comp
L power:+5V #PWR017
U 1 1
P 10400 3500
F 0 "#PWR017" H 10400 3350 50  0001 C CNN
F 1 "+5V" H 10415 3673 50  0000 C CNN
F 2 "" H 10400 3500 50  0001 C CNN
F 3 "" H 10400 3500 50  0001 C CNN
	1    10400 3500
	1    0    0    -1  
$EndComp
$Comp
L power:+3V3 #PWR018
U 1 1
P 10700 3500
F 0 "#PWR018" H 10700 3350 50  0001 C CNN
F 1 "+3V3" H 10715 3673 50  0000 C CNN
F 2 "" H 10700 3500 50  0001 C CNN
F 3 "" H 10700 3500 50  0001 C CNN
	1    10700 3500
	1    0    0    -1  
$EndComp
$Comp
L power:+VDC #PWR020
U 1 1
P 10100 3600
F 0 "#PWR020" H 10100 3500 50  0001 C CNN
F 1 "+VDC" H 10100 3875 50  0000 C CNN
F 2 "" H 10100 3600 50  0001 C CNN
F 3 "" H 10100 3600 50  0001 C CNN
	1    10100 3600
	1    0    0    -1  
$EndComp
Wire Wire Line
	10100 3600 10100 3700
Wire Wire Line
	7250 4000 7250 4400
Wire Wire Line
	9500 4000 10400 4000
$Comp
L power:GND #PWR021
U 1 1
P 10250 3850
F 0 "#PWR021" H 10250 3600 50  0001 C CNN
F 1 "GND" H 10250 3950 50  0000 C CNN
F 2 "" H 10250 3850 50  0001 C CNN
F 3 "" H 10250 3850 50  0001 C CNN
	1    10250 3850
	1    0    0    -1  
$EndComp
Wire Wire Line
	10250 3800 10250 3850
Wire Wire Line
	9500 3800 10250 3800
Wire Wire Line
	9500 3700 10100 3700
Wire Wire Line
	10400 4000 10400 3500
Wire Wire Line
	9500 5000 10700 5000
Wire Wire Line
	10700 3500 10700 5000
Text Label 5550 3800 0    50   ~ 0
AREF
Text Label 7600 4000 0    50   ~ 0
GND
Text Label 9650 5000 0    50   ~ 0
3V3
$Comp
L power:PWR_FLAG #FLG02
U 1 1
P 3250 6550
F 0 "#FLG02" H 3250 6625 50  0001 C CNN
F 1 "PWR_FLAG" H 3250 6723 50  0000 C CNN
F 2 "" H 3250 6550 50  0001 C CNN
F 3 "~" H 3250 6550 50  0001 C CNN
	1    3250 6550
	1    0    0    -1  
$EndComp
Wire Wire Line
	3450 6750 3250 6750
Wire Wire Line
	3250 6550 3250 6750
Connection ~ 3450 6750
$Comp
L power:PWR_FLAG #FLG01
U 1 1
P 900 3600
F 0 "#FLG01" H 900 3675 50  0001 C CNN
F 1 "PWR_FLAG" H 900 3773 50  0000 C CNN
F 2 "" H 900 3600 50  0001 C CNN
F 3 "~" H 900 3600 50  0001 C CNN
	1    900  3600
	1    0    0    -1  
$EndComp
Wire Wire Line
	900  3700 900  3600
Wire Wire Line
	900  3700 1250 3700
Connection ~ 1250 3700
Wire Wire Line
	1250 3700 1250 3850
$Comp
L JEC_Interface_USB:CH340G-JEC U1
U 1 1
P 2650 1800
F 0 "U1" H 2950 2500 50  0000 C CNN
F 1 "CH340G-JEC" H 2950 2400 50  0000 C CNN
F 2 "Package_SO:SOIC-16_3.9x9.9mm_P1.27mm" H 2700 1250 50  0001 L CNN
F 3 "http://www.datasheet5.com/pdf-local-2195953" H 2300 2600 50  0001 C CNN
	1    2650 1800
	1    0    0    -1  
$EndComp
Text Notes 1400 5400 0    50   ~ 0
ICSP
Wire Notes Line
	4250 3000 650  3000
Text Notes 700  750  0    50   ~ 0
USB\n
Wire Notes Line
	4350 700  4350 7550
Wire Notes Line
	4250 5050 650  5050
Text Notes 1350 3200 0    50   ~ 0
Regulador 5V
Text Notes 2850 3200 0    50   ~ 0
Filtrados CC
Wire Notes Line
	2600 5200 2600 7350
Wire Notes Line
	2950 6150 4050 6150
Text Notes 4700 5400 0    50   ~ 0
BOTON DE RESET
$Comp
L power:+5V #PWR05
U 1 1
P 7900 1000
F 0 "#PWR05" H 7900 850 50  0001 C CNN
F 1 "+5V" H 7915 1173 50  0000 C CNN
F 2 "" H 7900 1000 50  0001 C CNN
F 3 "" H 7900 1000 50  0001 C CNN
	1    7900 1000
	1    0    0    -1  
$EndComp
Text Notes 5300 750  0    50   ~ 0
MCU
Text Notes 8600 2450 0    50   ~ 0
TX
Text Notes 7850 2450 0    50   ~ 0
RX
Text Notes 9200 2450 0    50   ~ 0
ENCENDIDO
Text Notes 10000 2450 0    50   ~ 0
USUARIO
Text Notes 8350 5500 0    50   ~ 0
TIRA DE PINES A PROTO\n
$EndSCHEMATC
